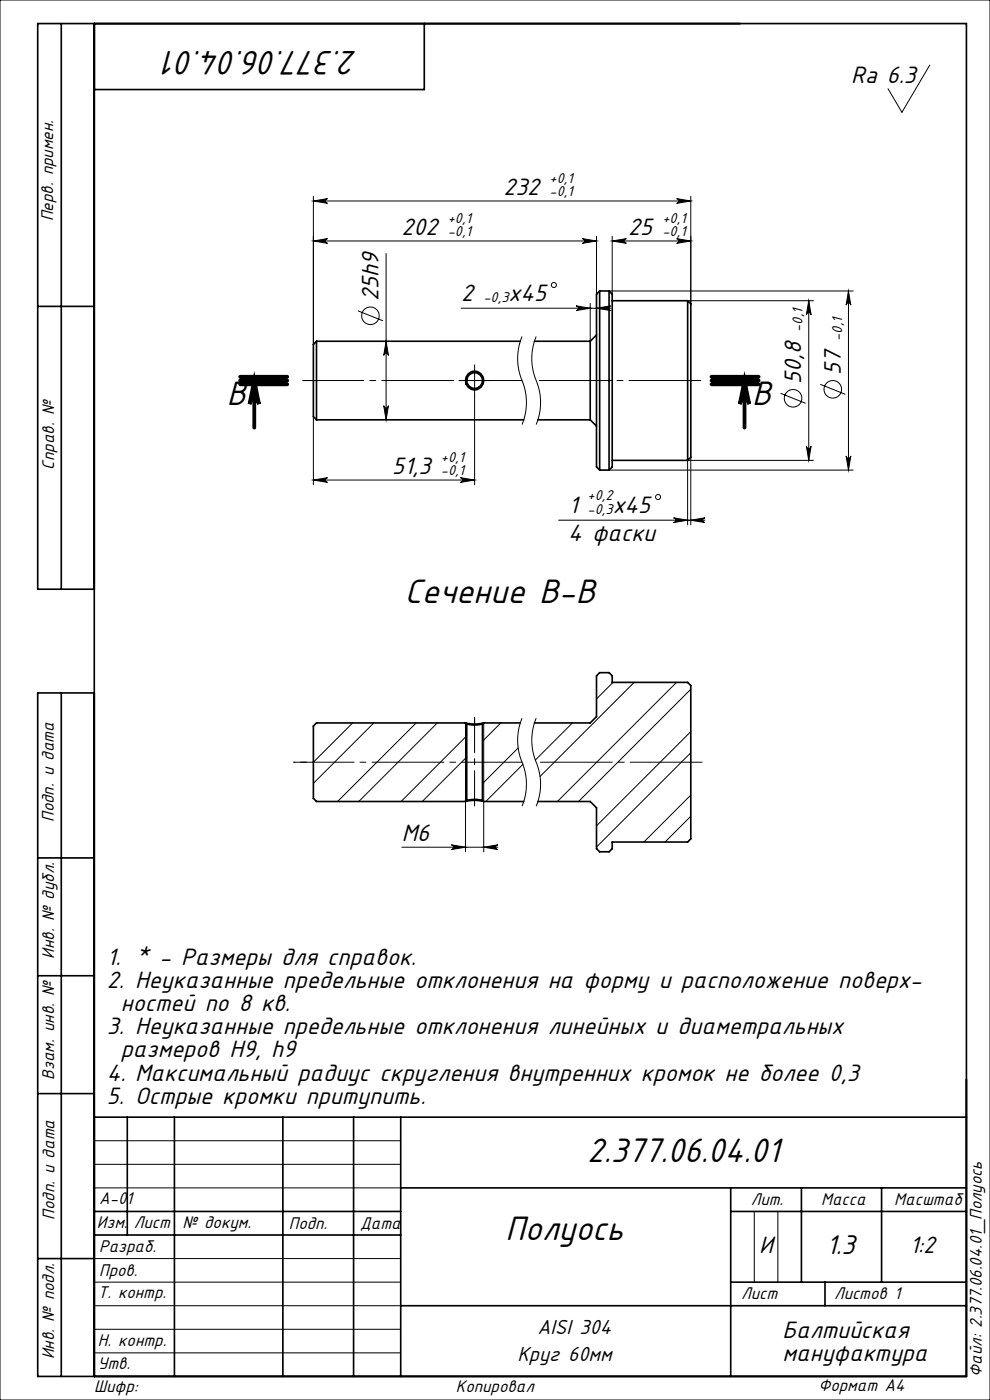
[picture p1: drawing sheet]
<svg xmlns="http://www.w3.org/2000/svg" width="210mm" height="297mm" viewBox="0 0 210 297" stroke-linecap="round" stroke-linejoin="round" font-family="sans-serif">
<g fill="none" stroke="#000" stroke-width=".21">
<path d="M0 0h210v297h-210zM197.2 13.8l-5.9 10-2.9-5M66.5 51.1l3-.5a.5 .5 0 0 0-.5 .5 .5 .5 0 0 0 .5 .5zM66.5 42.6l3-.5a.5 .5 0 0 0-.5 .5 .5 .5 0 0 0 .5 .5zM66.5 41.6v31.5M66.5 51.1h60M66.5 42.6h80M81.9 53.8v35.3M123.5 50.6l3 .5-3 .5a.5 .5 0 0 0 .5-.5 .5 .5 0 0 0-.5-.5zM126.5 50.1v12.3M129.9 51.1l3-.5a.5 .5 0 0 0-.5 .5 .5 .5 0 0 0 .5 .5zM129.9 51.1h16.6"/>
<path d="M129.9 50.1v12.3M143.5 50.6l3 .5-3 .5a.5 .5 0 0 0 .5-.5 .5 .5 0 0 0-.5-.5zM143.5 42.1l3 .5-3 .5a.5 .5 0 0 0 .5-.5 .5 .5 0 0 0-.5-.5zM146.5 41.6v22.9M75.9 65.9l5.3 2.2M81.9 72.4l.5 3a.5 .5 0 0 0-.5-.5 .5 .5 0 0 0-.5 .5zM97.8 65.4h31.7M100.7 79.1v3.3M110.7 71.4a12.6 12.6 0 0 0 .4 10.3 12.1 12.1 0 0 1-.4 8.4M113.7 71.4a12.6 12.6 0 0 0 .4 10.3 12.1 12.1 0 0 1-.4 8.4M122.2 64.9l3 .5-3 .5a.5 .5 0 0 0 .5-.5 .5 .5 0 0 0-.5-.5zM125.2 64.4v8"/>
<path d="M126.5 65.4l3-.5a.5 .5 0 0 0-.4 .5 .5 .5 0 0 0 .4 .5zM129.2 61.7h51.8M145.9 63.8h26.7M171.6 63.8l.5 3a.5 .5 0 0 0-.5-.5 .5 .5 0 0 0-.5 .5zM171.6 63.8v33.9M180 61.7v38M180 61.7l.5 3a.5 .5 0 0 0-.5-.4 .5 .5 0 0 0-.5 .4zM66.5 88.4v14.4M81.4 86.1a.5 .5 0 0 0 .5 .4 .5 .5 0 0 0 .5-.4l-.5 3zM99 80.7h3.3M100.7 84.1v18.7M129.2 99.7h51.8"/>
<path d="M146.5 97v14.4M165.6 83.4l5.3 2.2M171.1 94.7a.5 .5 0 0 0 .5 .4 .5 .5 0 0 0 .5-.4l-.5 3zM172.6 97.7h-26.7v13.7M174 81.5l5.3 2.2M179.5 96.7a.5 .5 0 0 0 .5 .5 .5 .5 0 0 0 .5-.5l-.5 3zM66.5 101.8l3-.5a.5 .5 0 0 0-.5 .5 .5 .5 0 0 0 .5 .5zM66.5 101.8h34.2M97.7 101.3l3 .5-3 .5a.5 .5 0 0 0 .4-.5 .5 .5 0 0 0-.4-.5zM118.5 110.4h31M142.9 109.9l3 .5-3 .5a.5 .5 0 0 0 .4-.5 .5 .5 0 0 0-.4-.5zM146.5 110.4l3-.5a.5 .5 0 0 0-.4 .5 .5 .5 0 0 0 .4 .5z"/>
<path d="M74.8 153.4l-8.3 8.3M79.3 153.4l-12.8 12.8M88.3 153.4l-16.7 16.6M92.8 153.4l-16.7 16.6M98.7 153.4v27.3M99 156.1l-13.9 13.9M102.6 153.4v27.3M106.2 153.4l-3.9 3.9M109.9 158.7l-7.6 7.5M110.7 152.4a12.6 12.6 0 0 0 .4 10.2 12.1 12.1 0 0 1-.4 8.4M113.7 152.4a12.6 12.6 0 0 0 .4 10.2 12.1 12.1 0 0 1-.4 8.4M121.4 153.4l-7.8 7.8"/>
<path d="M130 144.8l-3.5 3.5M134.5 144.8l-19.9 19.9M143.5 144.8l-25.3 25.2M146.5 155.2l-20 20M146.5 146.2l-23.8 23.8M146.5 159.7l-20 20M85.2 179.7h20.4M95.7 179.2l3 .5-3 .5a.5 .5 0 0 0 .5-.5 .5 .5 0 0 0-.5-.5zM99 169.6l-.4 .4M99 160.6l-9.4 9.4M102.6 179.7l3-.5a.5 .5 0 0 0-.5 .5 .5 .5 0 0 0 .5 .5zM110.9 162.2l-7.9 7.8"/>
<path d="M146.5 168.7l-9.9 9.9M146.5 173.2l-5.4 5.4M20 242h65M20 247h65M20 252h65M160 257v15M165 257v15M20 277h65M20 272h65M20 267h65M20 287h65M20 282h65"/>
<circle cx="78.6" cy="67" r="1.86"/>
<circle cx="117.5" cy="60.5" r=".53"/>
<circle cx="168.2" cy="84.5" r="1.86"/>
<circle cx="176.7" cy="82.6" r="1.86"/>
<circle cx="139.6" cy="105.4" r=".53"/>
</g>
<path d="M53.9 80.7l1 5a1 1 0 0 0-1-.9 1 1 0 0 0-1 .9zM157.9 80.7l1 5a1 1 0 0 0-1-.9 1 1 0 0 0-1 .9z" fill="none" stroke="#000" stroke-width=".8" stroke-linecap="butt"/>
<path d="M100.7 79.1v-1.7M64.2 80.7h2.9M66.5 80.7h-2.3M99 80.7h-1.7M100.7 82.4v1.7M102.3 80.7h1.7M100.7 153.8v-1.6" fill="none" stroke="#000" stroke-width=".21" stroke-dasharray="15.2 1.3 1.3 1.3"/>
<path d="M50.9 79.9h10M150.9 79.9h10M50.9 81.5h10zM50.9 80.7h10M53.9 80.7v10M150.9 80.7h10M150.9 81.5h10M157.9 80.7v10" fill="none" stroke="#000" stroke-width=".8"/>
<g fill="none" stroke="#000" stroke-width=".35">
<path d="M13 5v120M20 5v287M90 5v14h-70M8 65h12M67.1 72.4v16.7M67.1 72.4l-.6 .7v15.3l.6 .7M67.1 72.4h43.3M113.4 72.4h11.8M125.2 72.4v16.7M126.5 71.1l-1.3 1.3M127.2 61.7v38M127.2 61.7l-.7 .7v36.7l.7 .6"/>
<path d="M127.2 61.7h2M129.2 61.7l.7 .7v36.7l-.7 .6M129.2 61.7v38M129.9 63.8h16M145.9 63.8v33.9M145.9 63.8l.6 .7v32.5l-.6 .7M67.1 89.1h44M114.1 89.1h11.1M125.2 89.1l1.3 1.3M127.2 99.7h2M129.9 97.7h16M20 125h-12v-120h197v287h-197v-145h12"/>
<path d="M13 147v145M98.7 153.4a7.9 7.9 0 0 0 3.9 0M98.7 153.4h-31.6l-.6 .6v15.4l.6 .6h31.6M98.7 153.4l.3 .2M99 153.6a6.1 6.1 0 0 0 3.3 0M99 153.6v16.2M102.3 153.6v16.2M102.6 153.4l-.3 .2M102.6 153.4h7.8M113.4 153.4h11.8l1.3-1.4v-8.6l.7-.7h2l.7 .7v1.4h16l.6 .6v32.6l-.6 .6h-16v1.4l-.7 .7h-2l-.7-.7v-8.6l-1.3-1.4h-11.1M98.8 170h-.1M98.9 170a7.9 7.9 0 0 1 3.6 0"/>
<path d="M99 169.8l-.3 .2M99 169.8a6.1 6.1 0 0 1 3.3 0M102.3 169.8l.3 .2h8.5M8 182h12M8 207h12M8 232h12M20 237h185M27 237v25M37 237v55M60 237v55M75 237v55M85 237v55"/>
<path d="M20 257h65M85 252h120M155 252v40M155 257h50M170 252v20M187 252v20M8 267h12M20 262h65M85 277h120M155 272h50M175 272v5"/>
<circle cx="100.7" cy="80.7" r="1.67"/>
<circle cx="100.7" cy="80.7" r="1.96"/>
</g>
<path d="M66.5 80.7h44.2" fill="none" stroke="#000" stroke-width=".21" stroke-dasharray="15.2 1.3 1.3 1.3" stroke-dashoffset="4.5"/>
<path d="M113.7 80.7h35.6" fill="none" stroke="#000" stroke-width=".21" stroke-dasharray="15.2 1.3 1.3 1.3" stroke-dashoffset="-.6"/>
<path d="M66.5 161.7h-4.2" fill="none" stroke="#000" stroke-width=".21" stroke-dasharray="15.2 1.3 1.3 1.3" stroke-dashoffset="15.1"/>
<path d="M62.3 161.7h48.4" fill="none" stroke="#000" stroke-width=".21" stroke-dasharray="15.2 1.3 1.3 1.3" stroke-dashoffset="2.5"/>
<path d="M100.7 152.2v18.8" fill="none" stroke="#000" stroke-width=".21" stroke-dasharray="15.2 1.3 1.3 1.3" stroke-dashoffset="7.7"/>
<path d="M113.7 161.7h36.1" fill="none" stroke="#000" stroke-width=".21" stroke-dasharray="15.2 1.3 1.3 1.3" stroke-dashoffset="-.9"/>
<g fill="#000">
<path d="M123.5 50.6l3 .5-3 .5a.5 .5 0 0 0 .5-.5 .5 .5 0 0 0-.5-.5zM66.5 51.1l3-.5a.5 .5 0 0 0-.5 .5 .5 .5 0 0 0 .5 .5zM143.5 42.1l3 .5-3 .5a.5 .5 0 0 0 .5-.5 .5 .5 0 0 0-.5-.5zM66.5 42.6l3-.5a.5 .5 0 0 0-.5 .5 .5 .5 0 0 0 .5 .5zM146.5 110.4l3-.5a.5 .5 0 0 0-.4 .5 .5 .5 0 0 0 .4 .5zM142.9 109.9l3 .5-3 .5a.5 .5 0 0 0 .4-.5 .5 .5 0 0 0-.4-.5z"/>
<path d="M129.9 51.1l3-.5a.5 .5 0 0 0-.5 .5 .5 .5 0 0 0 .5 .5zM143.5 50.6l3 .5-3 .5a.5 .5 0 0 0 .5-.5 .5 .5 0 0 0-.5-.5zM122.2 64.9l3 .5-3 .5a.5 .5 0 0 0 .5-.5 .5 .5 0 0 0-.5-.5zM126.5 65.4l3-.5a.5 .5 0 0 0-.4 .5 .5 .5 0 0 0 .4 .5zM95.7 179.2l3 .5-3 .5a.5 .5 0 0 0 .5-.5 .5 .5 0 0 0-.5-.5zM102.6 179.7l3-.5a.5 .5 0 0 0-.5 .5 .5 .5 0 0 0 .5 .5z"/>
<path d="M180 61.7l.5 3a.5 .5 0 0 0-.5-.4 .5 .5 0 0 0-.5 .4zM179.5 96.7a.5 .5 0 0 0 .5 .5 .5 .5 0 0 0 .5-.5l-.5 3zM171.6 63.8l.5 3a.5 .5 0 0 0-.5-.5 .5 .5 0 0 0-.5 .5zM171.1 94.7a.5 .5 0 0 0 .5 .4 .5 .5 0 0 0 .5-.4l-.5 3zM81.9 72.4l.5 3a.5 .5 0 0 0-.5-.5 .5 .5 0 0 0-.5 .5zM81.4 86.1a.5 .5 0 0 0 .5 .4 .5 .5 0 0 0 .5-.4l-.5 3z"/>
<path d="M157.9 80.7l1 5a1 1 0 0 0-1-.9 1 1 0 0 0-1 .9zM53.9 80.7l1 5a1 1 0 0 0-1-.9 1 1 0 0 0-1 .9z"/>
<path d="M66.5 101.8l3-.5a.5 .5 0 0 0-.5 .5 .5 .5 0 0 0 .5 .5zM97.7 101.3l3 .5-3 .5a.5 .5 0 0 0 .4-.5 .5 .5 0 0 0-.4-.5z"/>
</g>
<g font-size="8">
<text x="75.8" y="10.7" transform="rotate(-180 75.8 10.7)">2.377.06.04.01</text>
<text x="48.1" y="86">B</text>
<text x="159.6" y="86">B</text>
<text x="85.9" y="127.9">Сечение B-B</text>
<text x="124.5" y="246.6">2.377.06.04.01</text>
<text x="107.2" y="263.1">Полуось</text>
</g>
<text font-size="6.4" x="175.3" y="266">1.3</text>
<g font-size="5.6">
<text x="180.5" y="17.6">Ra 6.3</text>
<text x="106.8" y="41.4">232</text>
<text x="85.2" y="49.9">202</text>
<text x="133.3" y="49.9">25</text>
<text x="80.3" y="63.9" transform="rotate(-90 80.3 63.9)">25h9</text>
<text x="97.8" y="63.8">2</text>
<text x="107.9" y="63.8">x45</text>
<text x="169.9" y="81.4" transform="rotate(-90 169.9 81.4)">50,8</text>
<text x="178.4" y="79.5" transform="rotate(-90 178.4 79.5)">57</text>
<text x="83.2" y="100.6">51,3</text>
<text x="120.7" y="108.8">1</text>
<text x="130" y="108.8">x45</text>
<text x="120.5" y="114.7">4 фаски</text>
<text x="85.2" y="178.5">M6</text>
<text x="22.7" y="204.7">1. * - Размеры для справок.</text>
<text x="22.7" y="209.6">2. Неуказанные предельные отклонения на форму и расположение поверх-</text>
<text x="25.7" y="214.5">ностей по 8 кв.</text>
<text x="22.7" y="219.4">3. Неуказанные предельные отклонения линейных и диаметральных</text>
<text x="25.7" y="224.3">размеров Н9, h9</text>
<text x="22.7" y="229.2">4. Максимальный радиус скругления внутренних кромок не более 0,3</text>
<text x="22.7" y="234.1">5. Острые кромки притупить.</text>
<text x="161.1" y="265.7">И</text>
<text x="193" y="265.8">1:2</text>
<text x="166" y="283.8">Балтийская</text>
<text x="166" y="288.7">мануфактура</text>
</g>
<g font-size="4.8">
<text x="114.1" y="283">AISI 304</text>
<text x="109.7" y="288.6">Круг 60мм</text>
</g>
<g font-size="4">
<text x="11.3" y="46.9" transform="rotate(-90 11.3 46.9)">Перв. примен.</text>
<text x="11.5" y="99.6" transform="rotate(-90 11.5 99.6)">Справ. №</text>
<text x="11.4" y="174.4" transform="rotate(-90 11.4 174.4)">Подп. и дата</text>
<text x="11.5" y="203.4" transform="rotate(-90 11.5 203.4)">Инв. № дубл.</text>
<text x="11.5" y="229" transform="rotate(-90 11.5 229)">Взам. инв. №</text>
<text x="21" y="255.5">А-01</text>
<text x="159.2" y="255.6">Лит.</text>
<text x="174.2" y="255.6">Масса</text>
<text x="189.7" y="255.6">Масштаб</text>
<text x="11.5" y="258.8" transform="rotate(-90 11.5 258.8)">Подп. и дата</text>
<text x="20.6" y="260.5">Изм.</text>
<text x="28.4" y="260.5">Лист</text>
<text x="38.7" y="260.5">№ докум.</text>
<text x="61.3" y="260.6">Подп.</text>
<text x="76.4" y="260.6">Дата</text>
<text x="21" y="265.6">Разраб.</text>
<text x="20.7" y="275.4">Т. контр.</text>
<text x="21" y="270.8">Пров.</text>
<text x="157.2" y="275.6">Лист</text>
<text x="176.9" y="275.6">Листов 1</text>
<text x="20.7" y="285.6">Н. контр.</text>
<text x="11.5" y="288.4" transform="rotate(-90 11.5 288.4)">Инв. № подл.</text>
<text x="20.7" y="290.4">Утв.</text>
<text x="208.3" y="292.1" transform="rotate(-90 208.3 292.1)">Файл: 2.377.06.04.01_Полуось</text>
<text x="20" y="295.3">Шифр:</text>
<text x="96.7" y="295.3">Копировал</text>
<text x="173.6" y="295.1">Формат A4</text>
</g>
<g font-size="3.4">
<text x="116.6" y="38.7">+0,1</text>
<text x="116.6" y="41.7">-0,1</text>
<text x="95" y="47.2">+0,1</text>
<text x="140.5" y="47.2">+0,1</text>
<text x="95" y="50.2">-0,1</text>
<text x="140.5" y="50.2">-0,1</text>
<text x="102.5" y="64.1">-0,3</text>
<text x="170.2" y="70.4" transform="rotate(-90 170.2 70.4)">-0,1</text>
<text x="178.7" y="72.3" transform="rotate(-90 178.7 72.3)">-0,1</text>
<text x="93.5" y="97.9">+0,1</text>
<text x="93.5" y="100.9">-0,1</text>
<text x="124.6" y="106.1">+0,2</text>
<text x="124.6" y="109">-0,3</text>
</g>
</svg>
